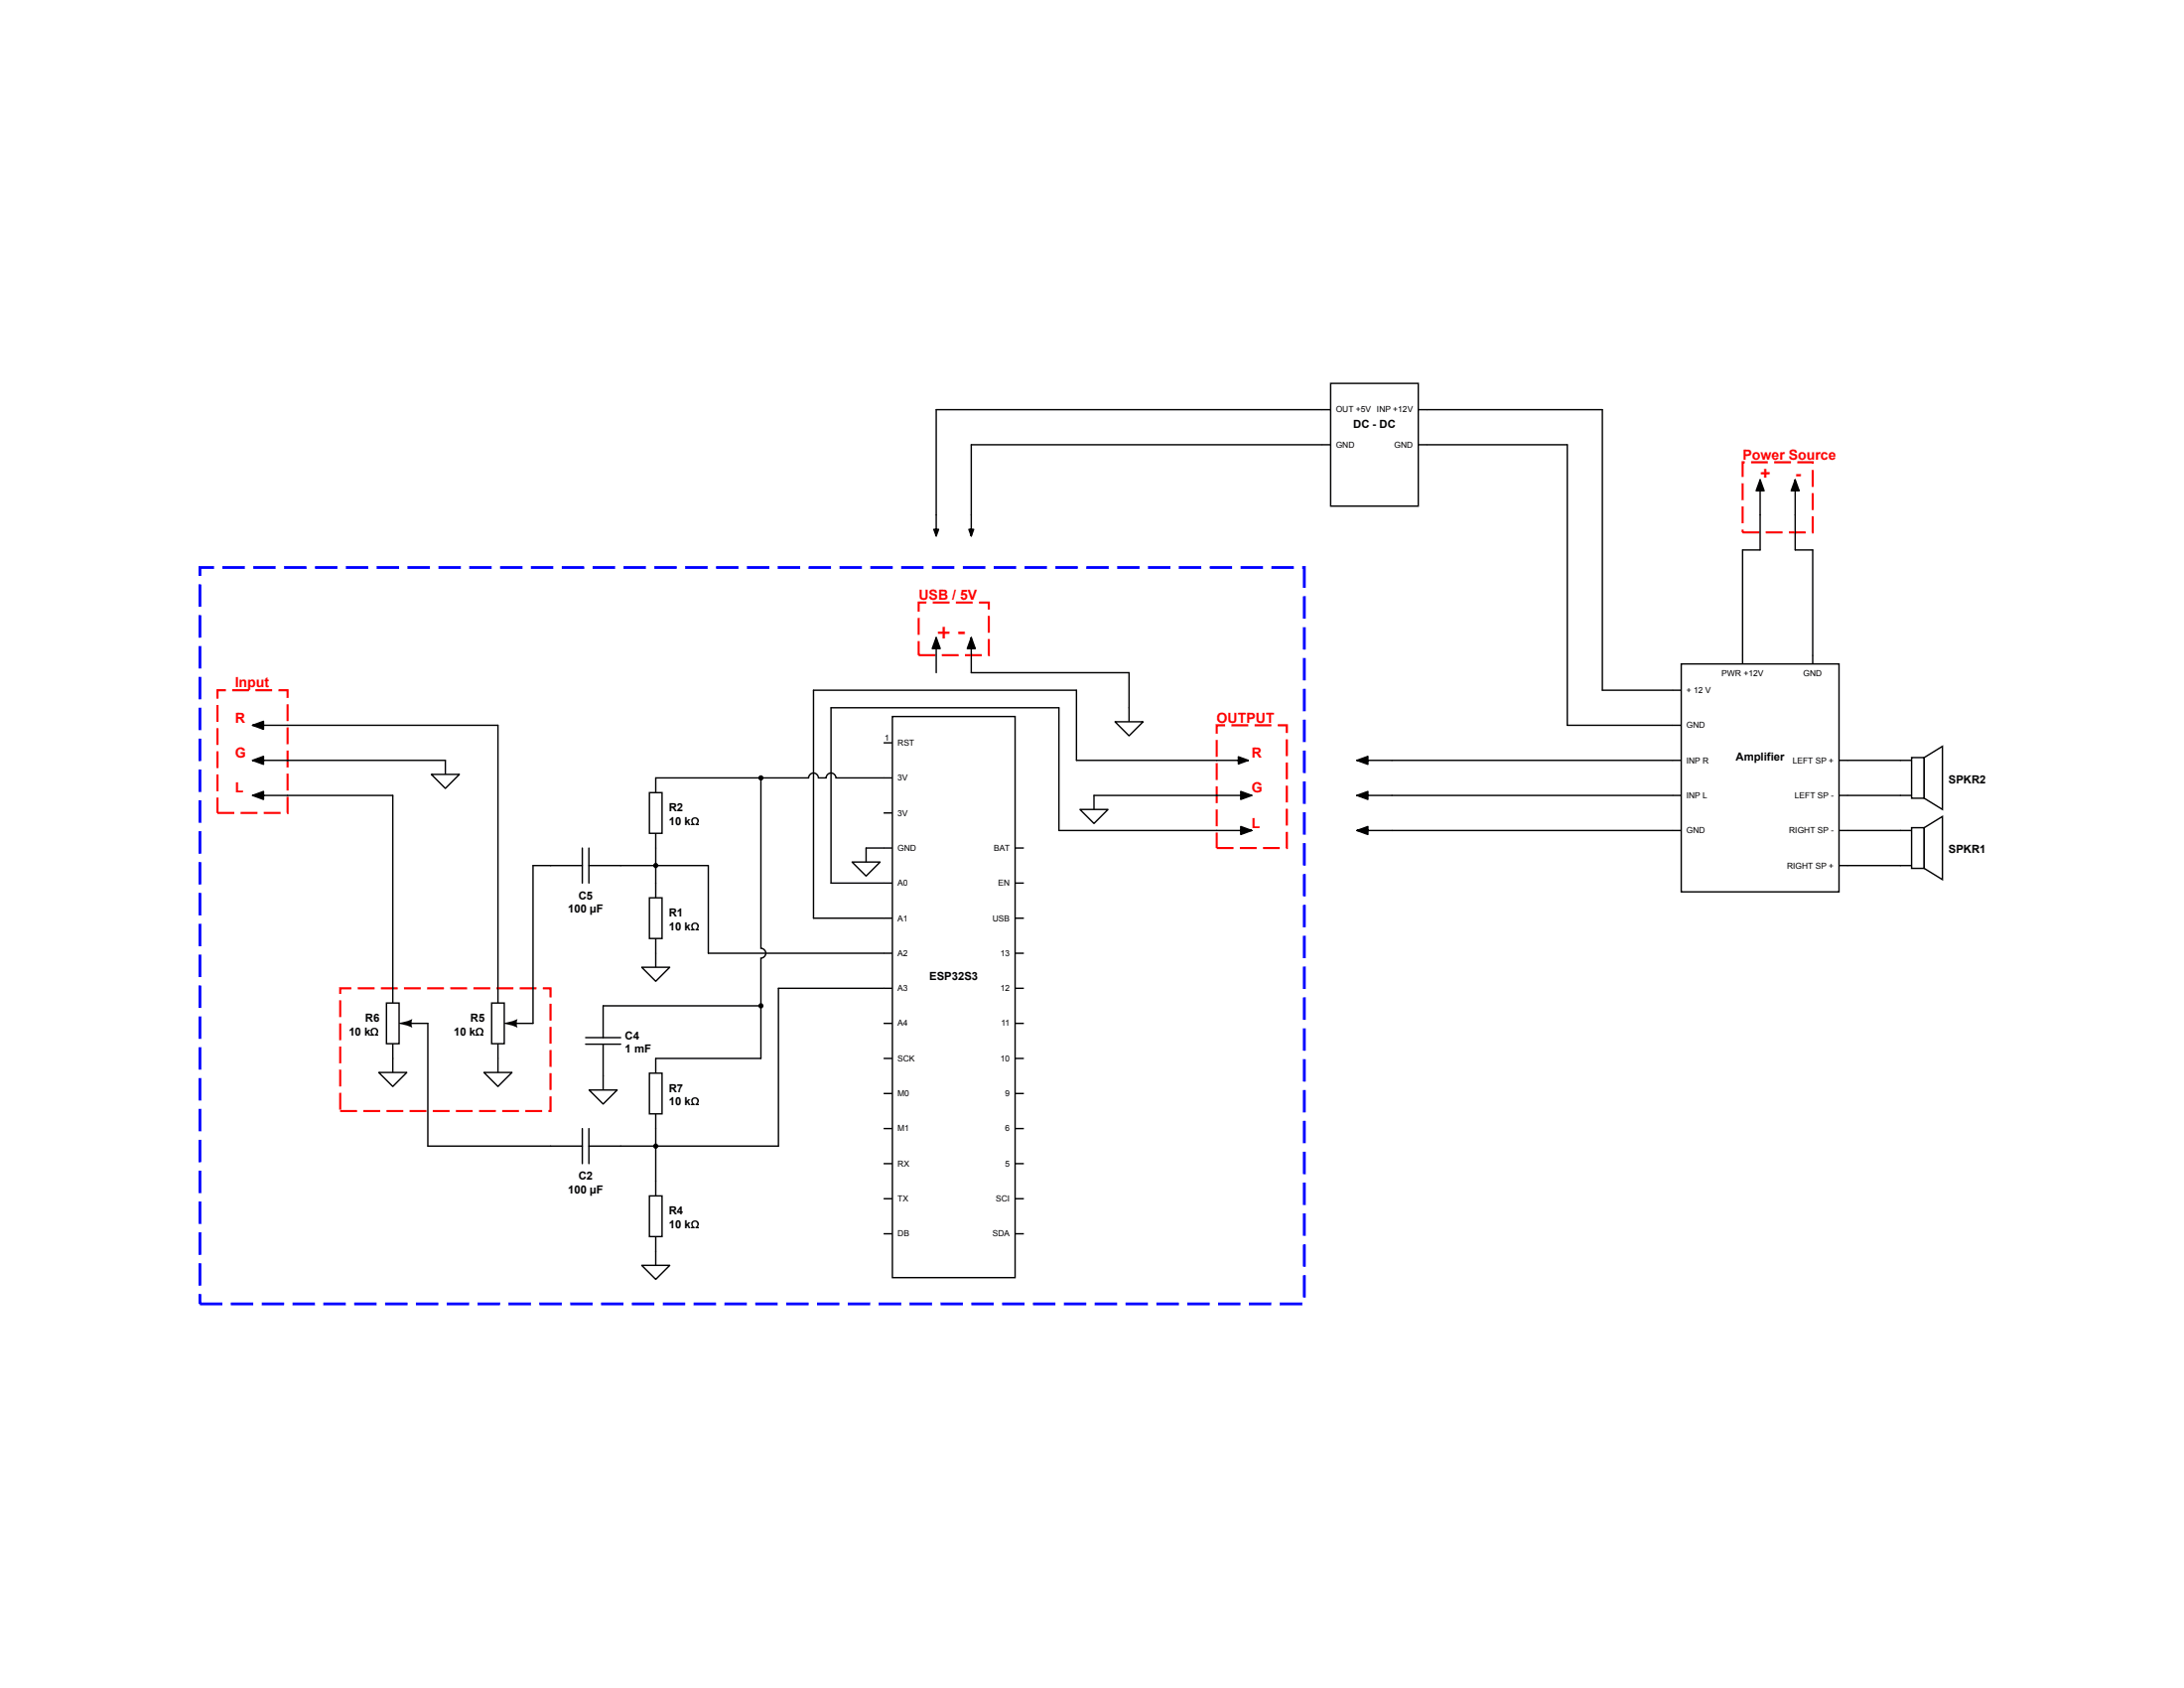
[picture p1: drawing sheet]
<svg xmlns="http://www.w3.org/2000/svg" width="279mm" height="216mm" viewBox="0 0 279 216" stroke-linecap="round" stroke-linejoin="round" font-family="sans-serif">
<path d="M222.9 59.1h9v9h-9zM117.5 77.1h9v6.7h-9zM27.8 88.3h9v15.7h-9zM155.7 92.8h8.9v15.7h-8.9zM43.5 126.4h26.9v15.7h-26.9z" fill="none" stroke="#f00" stroke-width=".27" stroke-dasharray="2.2 .8" stroke-linecap="butt"/>
<path d="M25.6 72.6h141.3v94.2h-141.3z" fill="none" stroke="#00f" stroke-width=".36" stroke-dasharray="2.9 1.1" stroke-linecap="butt"/>
<path d="M114.2 91.6h15.7v71.8h-15.7z" fill="#fff"/>
<g fill="none" stroke="#000" stroke-width=".18">
<path d="M113 95h1.2M113 99.5h1.2M114.2 91.6h15.7v71.8h-15.7zM83.9 113v1.8M113 104h1.2M113 108.5h1.2M113 113h1.2M113 117.4h1.2M129.9 108.5h1.1M129.9 113h1.1M129.9 117.4h1.1M83.9 120.1v1.8"/>
<path d="M113 121.9h1.2M113 126.4h1.2M113 130.9h1.2M113 135.4h1.2M113 139.9h1.2M129.9 121.9h1.1M129.9 126.4h1.1M129.9 130.9h1.1M129.9 135.4h1.1M129.9 139.9h1.1M113 144.3h1.2M113 148.8h1.2"/>
<path d="M113 153.3h1.2M113 157.8h1.2M129.9 144.3h1.1M129.9 148.8h1.1M129.9 153.3h1.1M129.9 157.8h1.1"/>
</g>
<path d="M83.1 114.8h1.6v5.2h-1.6z" fill="#fff"/>
<path d="M83.9 99.5v1.8M83.1 114.8h1.6v5.2h-1.6zM83.9 106.6v1.9" fill="none" stroke="#000" stroke-width=".18"/>
<path d="M83.1 101.4h1.6v5.2h-1.6z" fill="#fff"/>
<path d="M83.1 101.4h1.6v5.2h-1.6zM83.9 151.1v1.8M83.9 158.2v1.8" fill="none" stroke="#000" stroke-width=".18"/>
<path d="M83.1 153h1.6v5.2h-1.6z" fill="#fff"/>
<path d="M63.7 126.4v1.8M63.7 133.5v1.9M65.4 130.9h2.8M70.4 146.6h4.1M74.5 144.3v4.5M75.3 146.6h4.1M75.3 144.3v4.5M83.1 153h1.6v5.2h-1.6z" fill="none" stroke="#000" stroke-width=".18"/>
<path d="M64.2 130.9l1.3-.3 .7-.3a1.54 1.54 0 0 0 0 1.2l-.7-.3z" fill="#000"/>
<path d="M62.9 128.3h1.6v5.2h-1.6z" fill="#fff"/>
<path d="M50.2 126.4v1.8M50.2 133.5v1.9M51.9 130.9h2.8M62.9 128.3h1.6v5.2h-1.6z" fill="none" stroke="#000" stroke-width=".18"/>
<path d="M50.8 130.9l1.3-.3 .6-.3a1.56 1.56 0 0 0 0 1.2l-.6-.3z" fill="#000"/>
<path d="M49.4 128.3h1.7v5.2h-1.7z" fill="#fff"/>
<path d="M83.9 99.5h19.5a.63 .63 0 0 1 .7-.6 .63 .63 0 0 1 .6 .6h1a.63 .63 0 0 1 .6-.6 .63 .63 0 0 1 .6 .6h6.1M83.9 108.5v4.5M49.4 128.3h1.7v5.2h-1.7zM83.9 135.4v1.8M83.9 142.5v8.6" fill="none" stroke="#000" stroke-width=".18"/>
<path d="M83.1 137.3h1.6v5.2h-1.6z" fill="#fff"/>
<path d="M97.3 99.5v21.8a.63 .63 0 0 1 .7 .6 .63 .63 0 0 1-.7 .6v12.9M70.4 110.7h-2.2v20.2M54.7 130.9v15.7h15.7M83.1 137.3h1.6v5.2h-1.6zM83.9 121.9v1.8" fill="none" stroke="#000" stroke-width=".18"/>
<path d="M82.1 123.7h3.6l-1.8 1.8z" fill="#fff"/>
<path d="M50.2 135.4v1.8M82.1 123.7h3.6l-1.8 1.8z" fill="none" stroke="#000" stroke-width=".18"/>
<path d="M48.5 137.2h3.5l-1.8 1.8z" fill="#fff"/>
<path d="M48.5 137.2h3.5l-1.8 1.8zM63.7 135.4v1.8" fill="none" stroke="#000" stroke-width=".18"/>
<path d="M61.9 137.2h3.6l-1.8 1.8z" fill="#fff"/>
<path d="M61.9 137.2h3.6l-1.8 1.8zM83.9 160v1.8" fill="none" stroke="#000" stroke-width=".18"/>
<path d="M82.1 161.8h3.6l-1.8 1.8z" fill="#fff"/>
<path d="M110.8 108.5v1.8M82.1 161.8h3.6l-1.8 1.8z" fill="none" stroke="#000" stroke-width=".18"/>
<path d="M109 110.3h3.6l-1.8 1.8z" fill="#fff"/>
<path d="M36.8 92.8h26.9v33.6M57 97.3v1.7M36.8 101.7h13.4v24.7M79.4 110.7h11.2v11.2h22.4M109 110.3h3.6l-1.8 1.8zM113 126.4h-13.4v20.2" fill="none" stroke="#000" stroke-width=".18"/>
<path d="M55.2 99h3.6l-1.8 1.8z" fill="#fff"/>
<path d="M36.8 97.3h20.2M55.2 99h3.6l-1.8 1.8zM155.7 97.3h-18v-9h-33.6v29.1h8.9M140 101.7v1.8M155.7 106.2h-20.2v-15.7h-29.2v22.5h6.7M83.9 135.4h13.4M79.4 146.6h20.2" fill="none" stroke="#000" stroke-width=".18"/>
<path d="M138.2 103.5h3.5l-1.7 1.8z" fill="#fff"/>
<path d="M119.8 81.6l.5 1.4h-1l.5-1.4v4.4M124.3 81.6l.5 1.4h-1.1l.6-1.4v4.4M144.4 90.5v1.8M138.2 103.5h3.5l-1.7 1.8zM140 101.7h15.7" fill="none" stroke="#000" stroke-width=".18"/>
<path d="M119.8 81.6l.5 1.4h-1l.5-1.4v4.4zM124.3 81.6l.5 1.4h-1.1l.6-1.4v4.4z" fill="#000"/>
<path d="M142.6 92.3h3.6l-1.8 1.8z" fill="#fff"/>
<path d="M124.3 86h20.1M142.6 92.3h3.6l-1.8 1.8z" fill="none" stroke="#000" stroke-width=".18"/>
<path d="M170.2 49h11.2v15.7h-11.2z" fill="#fff"/>
<path d="M170.2 49h11.2v15.7h-11.2zM170.2 52.4h-50.4v16.1l.3-.8h-.6l.3 .8M170.2 56.9h-45.9v11.6l.3-.8h-.7l.4 .8M181.4 52.4h1.2M181.4 56.9h1.2M144.4 86v4.5" fill="none" stroke="#000" stroke-width=".18"/>
<path d="M119.8 65.9v2.6l-.3-.8h.6l-.3 .8zM124.3 65.9v2.6l-.4-.8h.7l-.3 .8z" fill="#000"/>
<path d="M215.1 84.9h20.2v29.2h-20.2z" fill="#fff"/>
<g fill="none" stroke="#000" stroke-width=".18">
<path d="M182.6 52.4h22.4v35.9h10.1M182.6 56.9h17.9v35.9h14.6M225.2 61.4l.5 1.4h-1l.5-1.4v8.9h-2.3v14.6M229.7 61.4l.5 1.4h-1.1l.6-1.4v8.9h2.2v14.6M32.3 92.8l1.4-.5v1l-1.4-.5h4.5M32.3 97.3l1.4-.6v1.1l-1.4-.5h4.5M155.7 97.3h4l-1.3-.5v.9l1.3-.4M173.6 97.3l1.4-.6v1.1l-1.4-.5h41.5M215.1 84.9h20.2v29.2h-20.2zM235.3 97.3h1.1M32.3 101.7l1.4-.5v1l-1.4-.5h4.5M155.7 101.7h4.4l-1.4-.5v1l1.4-.5"/>
<path d="M155.7 106.2h4.4l-1.4-.5v1l1.4-.5M173.6 101.7l1.4-.5v1l-1.4-.5h41.5M173.6 106.2l1.4-.5v1l-1.4-.5h41.5M235.3 101.7h1.1M235.3 106.2h1.1M235.3 110.7h1.1M243.1 106.2h1.4M243.1 110.7h1.4"/>
</g>
<path d="M225.2 61.4l.5 1.4h-1l.5-1.4v4.5zM229.7 61.4l.5 1.4h-1.1l.6-1.4v4.5zM32.3 92.8l1.4-.5v1l-1.4-.5h4.5zM32.3 97.3l1.4-.6v1.1l-1.4-.5h4.5zM155.7 97.3h4l-1.3 .4v-.9l1.3 .5zM173.6 97.3l1.4-.6v1.1l-1.4-.5h4.5zM32.3 101.7l1.4-.5v1l-1.4-.5h4.5zM155.7 101.7h4.4l-1.4 .5v-1l1.4 .5zM155.7 106.2h4.4l-1.4 .5v-1l1.4 .5zM173.6 101.7l1.4-.5v1l-1.4-.5h4.5zM173.6 106.2l1.4-.5v1l-1.4-.5h4.5z" fill="#000"/>
<path d="M244.6 105.9h1.6v5.2h-1.6z" fill="#fff"/>
<path d="M244.6 105.9h1.6v5.2h-1.6z" fill="none" stroke="#000" stroke-width=".18"/>
<path d="M246.2 105.9l2.3-1.5v8.1l-2.3-1.4z" fill="#fff"/>
<path d="M243.1 97.3h1.4M243.1 101.7h1.4M246.2 105.9l2.3-1.5v8.1l-2.3-1.4z" fill="none" stroke="#000" stroke-width=".18"/>
<path d="M244.6 96.9h1.6v5.2h-1.6z" fill="#fff"/>
<path d="M244.6 96.9h1.6v5.2h-1.6z" fill="none" stroke="#000" stroke-width=".18"/>
<path d="M246.2 96.9l2.3-1.4v8l-2.3-1.4z" fill="#fff"/>
<path d="M236.4 97.3h6.7M246.2 96.9l2.3-1.4v8l-2.3-1.4zM110.8 108.5h2.2M236.4 101.7h6.7M236.4 106.2h6.7M236.4 110.7h6.7M74.9 132.7h4.5M74.9 133.6h4.5M77.2 128.6v4.1M77.2 133.6v5.8" fill="none" stroke="#000" stroke-width=".18"/>
<path d="M75.4 139.4h3.6l-1.8 1.8z" fill="#fff"/>
<path d="M70.4 110.7h4.1M74.5 108.5v4.5M75.3 110.7h4.1M75.3 108.5v4.5M75.4 139.4h3.6l-1.8 1.8zM77.2 128.6h20.1" fill="none" stroke="#000" stroke-width=".18"/>
<g fill="#000">
<circle cx="97.3" cy="99.5" r=".27"/>
<circle cx="83.9" cy="110.7" r=".27"/>
<circle cx="97.3" cy="128.6" r=".27"/>
<circle cx="83.9" cy="146.6" r=".27"/>
</g>
<g fill="none" stroke="#000" stroke-width=".13">
<circle cx="97.3" cy="99.5" r=".27"/>
<circle cx="83.9" cy="110.7" r=".27"/>
<circle cx="97.3" cy="128.6" r=".27"/>
<circle cx="83.9" cy="146.6" r=".27"/>
</g>
<g font-size="2.2" fill="#f00">
<text x="225.2" y="61.3">+</text>
<text x="229.7" y="61.3">-</text>
<text x="119.8" y="81.7">+ -</text>
</g>
<g font-size="1.8" fill="#f00">
<text x="222.9" y="58.8">Power Source</text>
<text x="117.5" y="76.7">USB / 5V</text>
<text x="30.1" y="87.9">Input</text>
<text x="30.1" y="92.4">R</text>
<text x="155.7" y="92.4">OUTPUT</text>
<text x="30.1" y="101.4">L</text>
<text x="30.1" y="96.9">G</text>
<text x="160.1" y="101.4">G</text>
<text x="160.1" y="96.9">R</text>
<text x="160.1" y="105.9">L</text>
</g>
<g font-size="1.4">
<text x="173.1" y="54.7">DC - DC</text>
<text x="222.1" y="97.3">Amplifier</text>
<text x="249.3" y="100.1">SPKR2</text>
<text x="85.6" y="103.8">R2</text>
<text x="85.6" y="105.5">10 k</text>
<text x="249.3" y="109.1">SPKR1</text>
<text x="72.7" y="116.7">100 µF</text>
<text x="74" y="115">C5</text>
<text x="85.6" y="117.2">R1</text>
<text x="85.6" y="118.9">10 k</text>
<text x="118.9" y="125.4">ESP32S3</text>
<text x="46.7" y="130.7">R6</text>
<text x="60.2" y="130.7">R5</text>
<text x="44.6" y="132.4">10 k</text>
<text x="58.1" y="132.4">10 k</text>
<text x="80" y="132.9">C4</text>
<text x="80" y="134.6">1 mF</text>
<text x="85.6" y="139.6">R7</text>
<text x="85.6" y="141.4">10 k</text>
<text x="72.7" y="152.6">100 µF</text>
<text x="74" y="150.9">C2</text>
<text x="85.6" y="155.3">R4</text>
<text x="85.6" y="157.1">10 k</text>
</g>
<g font-size="1.1">
<text x="170.9" y="52.8">OUT +5V INP +12V</text>
<text x="170.9" y="57.2">GND</text>
<text x="178.4" y="57.2">GND</text>
<text x="215.8" y="88.6">+ 12 V</text>
<text x="220.3" y="86.5">PWR +12V</text>
<text x="230.7" y="86.5">GND</text>
<text x="113.2" y="94.7">1</text>
<text x="114.8" y="95.4">RST</text>
<text x="215.8" y="93.1">GND</text>
<text x="114.8" y="99.9">3V</text>
<text x="215.8" y="97.6">INP R</text>
<text x="229.3" y="97.6">LEFT SP +</text>
<text x="114.8" y="104.3">3V</text>
<text x="215.8" y="102.1">INP L</text>
<text x="215.8" y="106.6">GND</text>
<text x="228.9" y="106.6">RIGHT SP -</text>
<text x="229.6" y="102.1">LEFT SP -</text>
<text x="114.8" y="108.8">GND</text>
<text x="114.8" y="113.3">A0</text>
<text x="127.2" y="108.8">BAT</text>
<text x="127.7" y="113.3">EN</text>
<text x="228.6" y="111.1">RIGHT SP +</text>
<text x="114.8" y="117.8">A1</text>
<text x="127" y="117.8">USB</text>
<text x="114.8" y="122.3">A2</text>
<text x="128" y="122.3">13</text>
<text x="114.8" y="126.8">A3</text>
<text x="114.8" y="131.3">A4</text>
<text x="128" y="126.8">12</text>
<text x="128.1" y="131.3">11</text>
<text x="114.8" y="135.7">SCK</text>
<text x="128" y="135.7">10</text>
<text x="114.8" y="140.2">M0</text>
<text x="128.6" y="140.2">9</text>
<text x="114.8" y="144.7">M1</text>
<text x="114.8" y="149.2">RX</text>
<text x="128.6" y="144.7">6</text>
<text x="128.6" y="149.2">5</text>
<text x="114.8" y="153.7">TX</text>
<text x="127.4" y="153.7">SCI</text>
<text x="114.8" y="158.2">DB</text>
<text x="127" y="158.2">SDA</text>
</g>
</svg>
